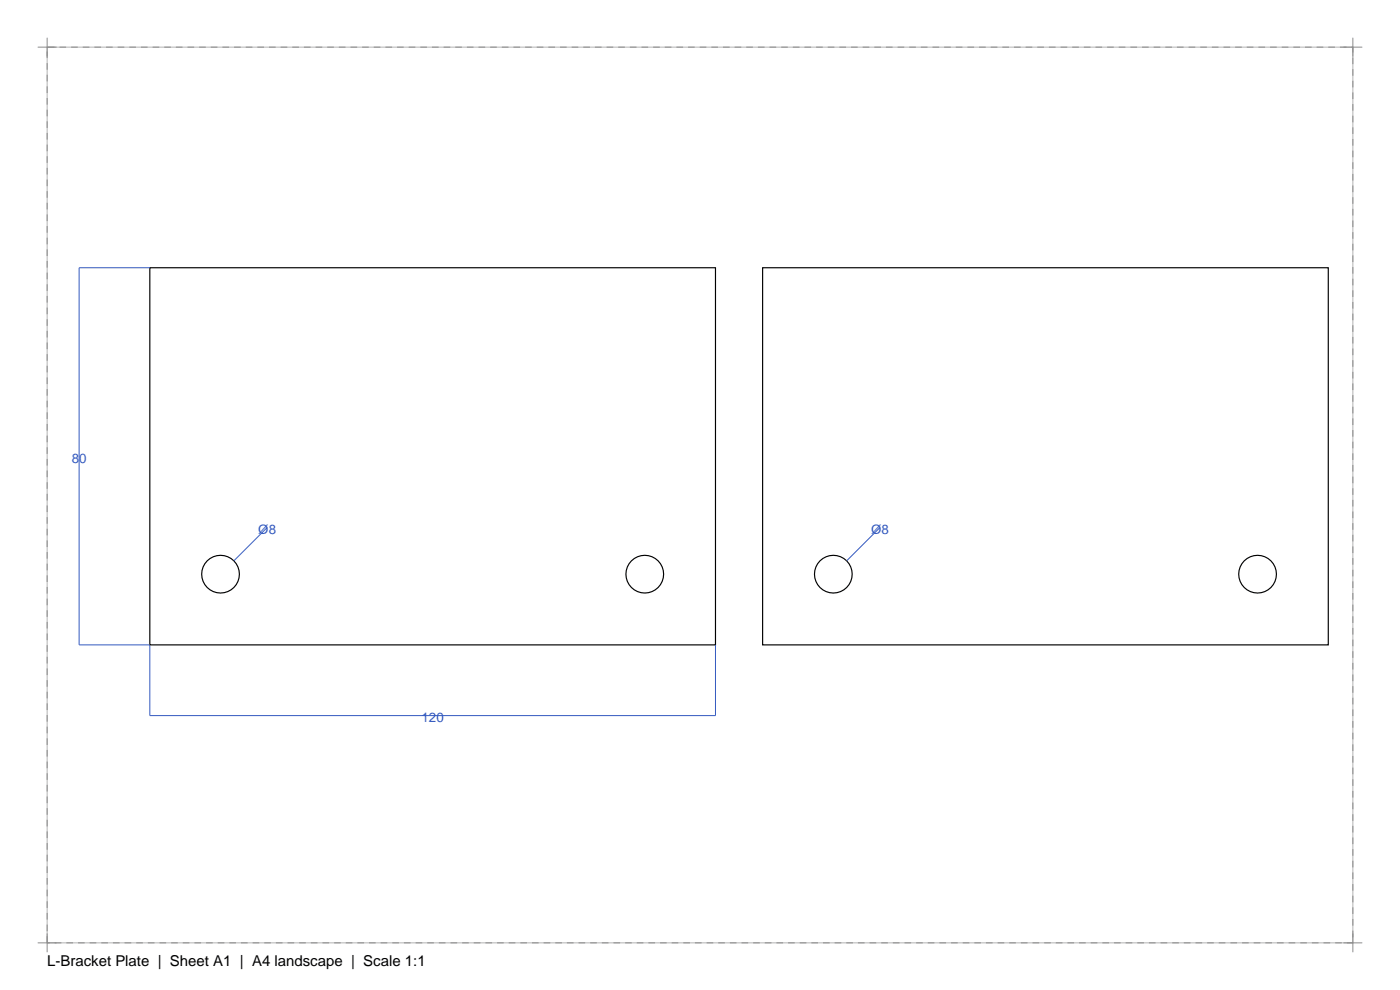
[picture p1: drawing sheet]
<svg xmlns="http://www.w3.org/2000/svg" width="297mm" height="210mm" viewBox="0 0 297 210" stroke-linecap="round" stroke-linejoin="round" font-family="sans-serif">
<path d="M10 10h277v190h-277z" fill="none" stroke="#b3b3b3" stroke-width=".21"/>
<path d="M10 10h277v190h-277z" fill="none" stroke="#8c8c8c" stroke-width=".21" stroke-dasharray="1.4 1.1" stroke-linecap="butt"/>
<path d="M8 10h4M10 8v4M285 10h4M287 8v4M8 200h4M10 198v4M285 200h4M287 198v4" fill="none" stroke="#8c8c8c" stroke-width=".21"/>
<g fill="none" stroke="#000" stroke-width=".25">
<path d="M31.8 56.8h120v80h-120zM161.8 56.8h120v80h-120z"/>
<circle cx="46.8" cy="121.8" r="4"/>
<circle cx="136.8" cy="121.8" r="4"/>
<circle cx="176.8" cy="121.8" r="4"/>
<circle cx="266.8" cy="121.8" r="4"/>
</g>
<path d="M31.8 56.8h-15v80h15v15h120v-15M56.7 111.9l-7.1 7.1M186.7 111.9l-7.1 7.1" fill="none" stroke="#3359bf" stroke-width=".21"/>
<text font-size="3.2" x="10" y="205">L-Bracket Plate | Sheet A1 | A4 landscape | Scale 1:1</text>
<g font-size="2.8" fill="#3359bf">
<text x="15.2" y="98.2">80</text>
<text x="54.8" y="113.3">Ø8</text>
<text x="184.8" y="113.3">Ø8</text>
<text x="89.4" y="153.2">120</text>
</g>
</svg>
